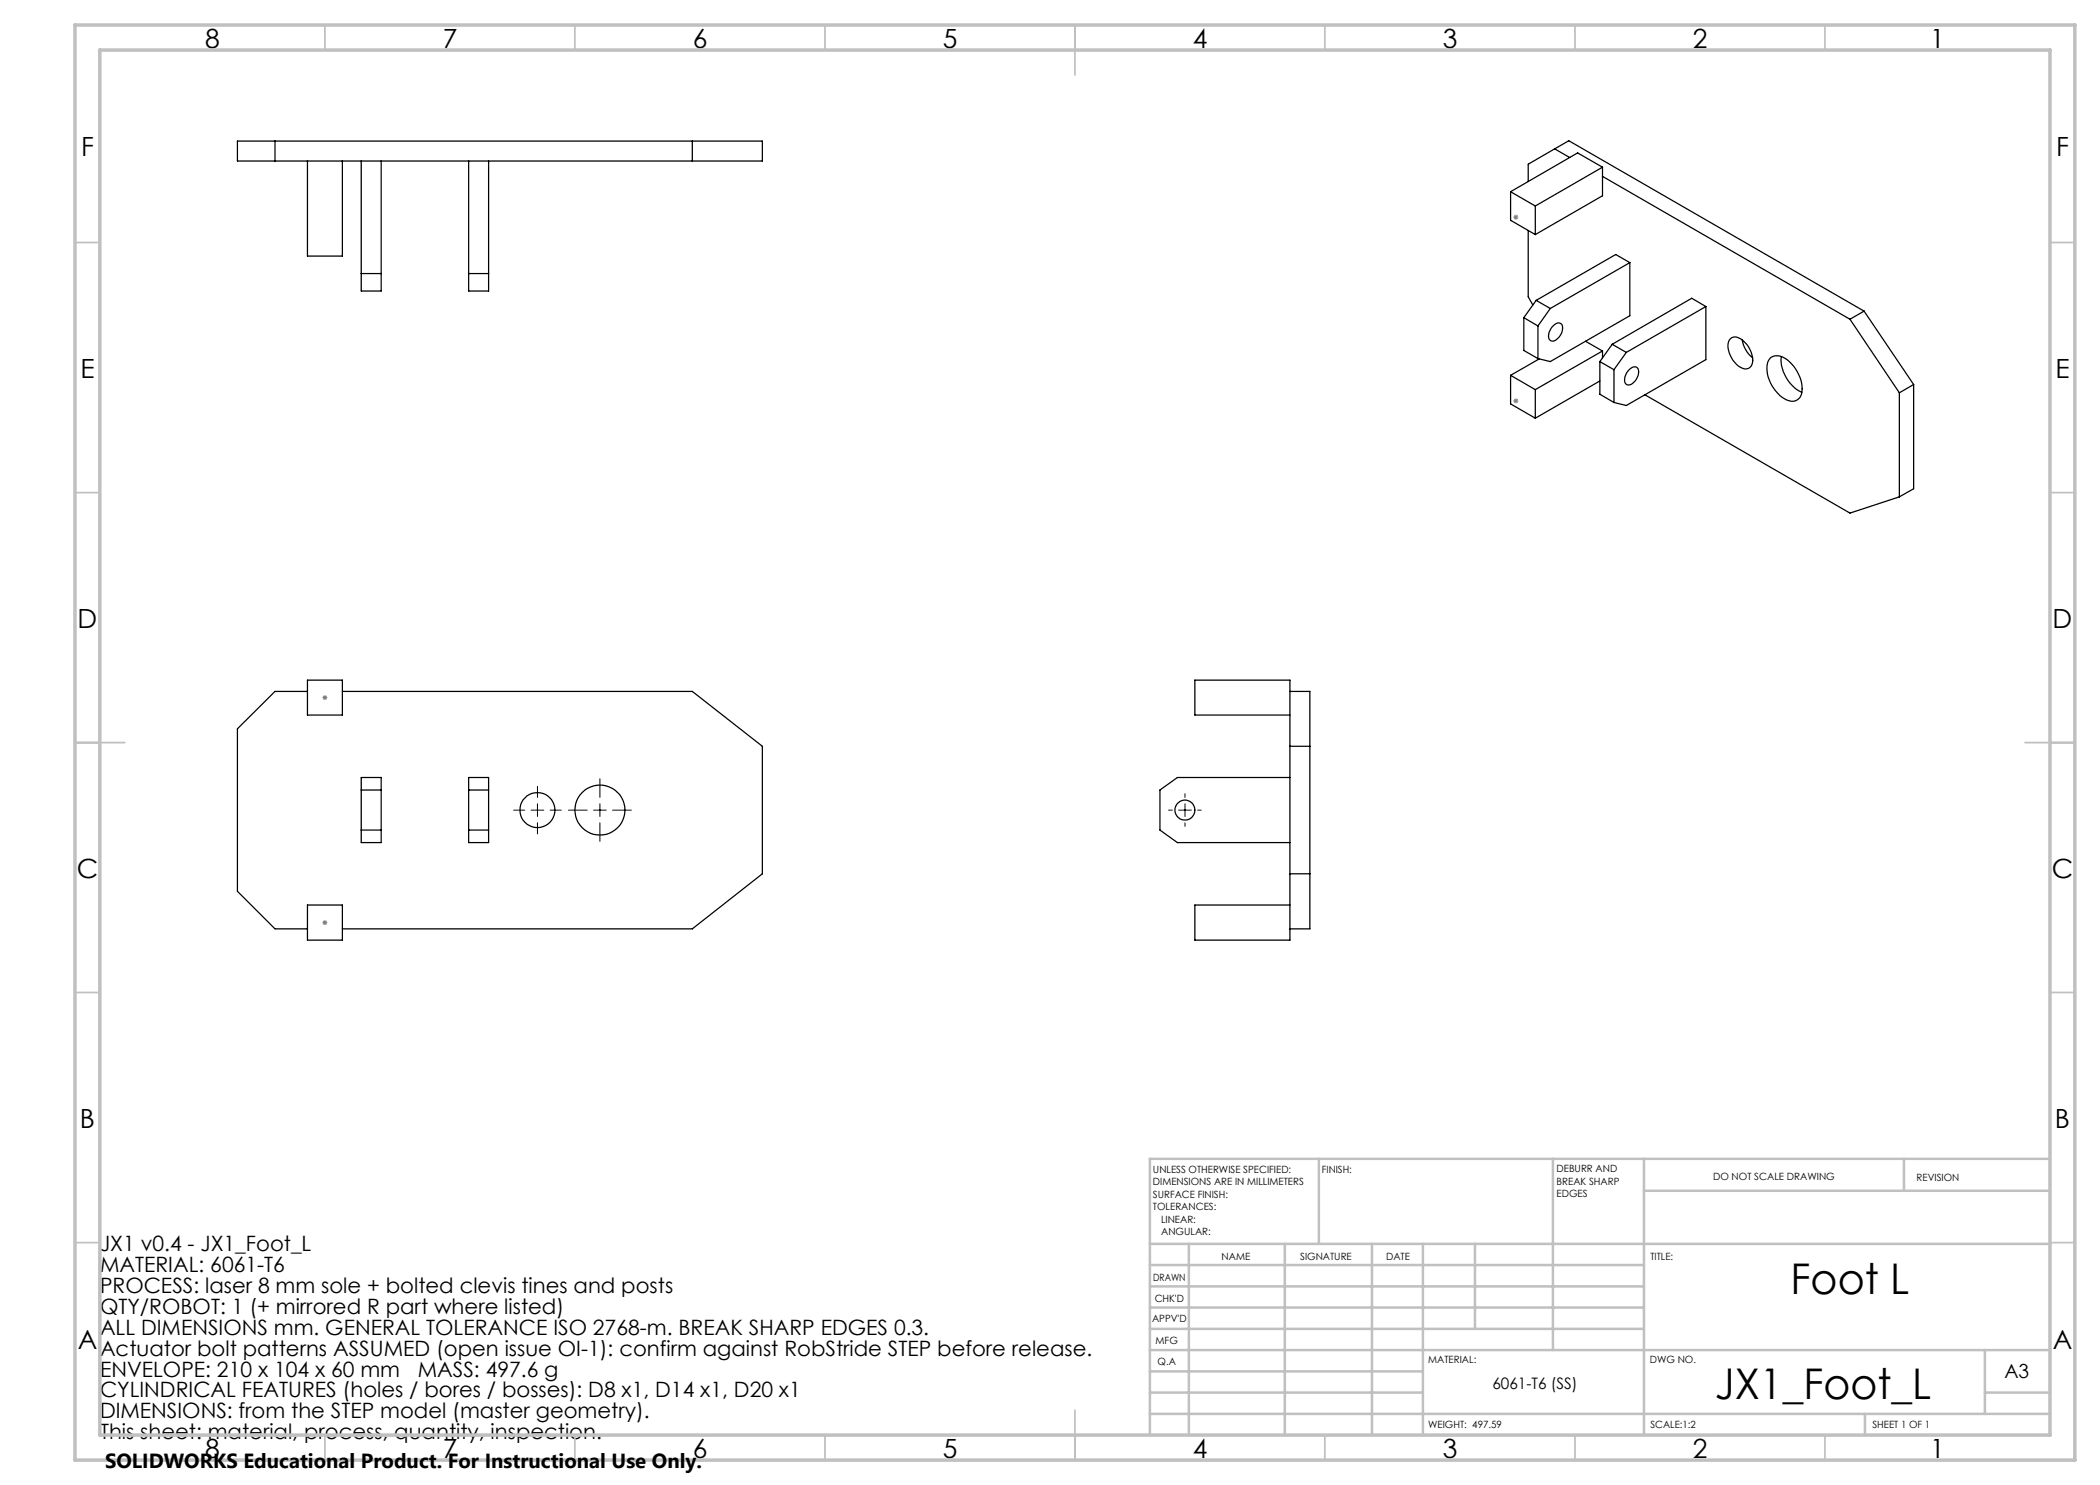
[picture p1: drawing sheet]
<svg xmlns="http://www.w3.org/2000/svg" width="420mm" height="297mm" viewBox="0 0 420 297" stroke-linecap="round" stroke-linejoin="round" font-family="sans-serif">
<g fill="none" stroke="#000" stroke-width=".25">
<path d="M47.5 28.2h105v4h-105zM55 28.2v4M61.5 32.2v19h7v-19M72.2 32.2v26h4v-26M93.7 32.2v26h4v-26M138.5 28.2v4M302.1 38.3l5 2.9M302.1 38.3v5.8l5 2.8M310.9 29.8l-5.3 3v3.5M310.9 29.8l3 1.7M310.9 29.8l2.9-1.7 59 34.1M320.5 33.4v5.8l-13.4 7.7"/>
<path d="M320.5 35.3l49.5 28.5M320.5 33.4l-13.4 7.8M320.5 33.4l-5-2.8-13.4 7.7M72.2 54.7h4M93.7 54.7h4M305.6 46.1v13.3l1 1.6M307.1 41.2v5.7M326 52.5l-2.9-1.6-15.9 9.2M326 52.5v10.6l-15.9 9.2-2.5-.6M326 52.5l-15.9 9.2M302.1 75.1v5.7l5 2.8M302.1 75.1l5 2.8"/>
<path d="M304.8 63.5l2.8 1.7M304.8 63.5v6.6l2.8 1.6M307.1 77.9v5.7M307.2 60.1l2.9 1.6M307.2 60.1l-2.4 3.4M307.6 65.2v6.5M307.8 71.8l-5.7 3.3M310.1 61.7l-2.5 3.5M310.4 65.4l.3-.3a.99 .99 0 0 1 1.3-.5 .99 .99 0 0 1 .5 1.3 2.65 2.65 0 0 1-2.1 2.3 .99 .99 0 0 1-.7-1.4zM317.1 68.3l3.4 1.9M320 72.3l2.8 1.6M320 72.3v6.5l2.8 1.7"/>
<path d="M320 76.2l-12.9 7.4M320.5 70.2v1.4M320.5 70.2l-13.4 7.7M322.4 68.9l2.9 1.6M322.4 68.9l-2.4 3.4M322.8 73.9v6.6M325.3 70.5l-2.5 3.4M325.9 73.9a.97 .97 0 0 1 1.1-.5 .97 .97 0 0 1 .7 1 2.69 2.69 0 0 1-2.1 2.6 1.34 1.34 0 0 1-.4-2.1zM329 78.9l41 23.7 9.9-3.2M341.2 61.3v10.6l-15.9 9.2-2.5-.6M341.2 61.3l-2.9-1.6-15.9 9.2M341.2 61.3l-15.9 9.2"/>
<path d="M346.1 67.8a1.49 1.49 0 0 1 2-.1 5.1 5.1 0 0 1 2.3 5.1 1.47 1.47 0 0 1-2.3 .6 5.1 5.1 0 0 1-2.4-5.1zM348.4 68a5.9 5.9 0 0 0 2.1 3.6M354.1 71.6a2.66 2.66 0 0 1 3.3 .3 7.1 7.1 0 0 1 2.8 7.2 1.96 1.96 0 0 1-2.8 .9 7.1 7.1 0 0 1-3.8-7.8zM356.3 71.3a7.4 7.4 0 0 0 4.1 7.2M370 63.8l9.9 14.8M372.8 62.2l-2.8 1.6M372.8 62.2l9.9 14.7M379.9 78.6v20.8M382.7 76.9l-2.8 1.7M382.7 76.9v20.9l-2.8 1.6M61.5 136h7v7h-7zM61.5 138.3h-6.5l-7.5 7.5v32.5l7.5 7.5h6.5"/>
<path d="M68.5 138.3h70l14 11v25.5l-14 11h-70M258 138.3h4v47.5h-4M72.2 155.5h4v13h-4zM72.2 158h4M93.7 155.5h4v13h-4zM93.7 158h4M258 155.5h-22.5l-3.5 2.5v8l3.5 2.5h22.5M258 143h-19v-7h19v52h-19v-7h19M258 149.3h4M72.2 166h4M93.7 166h4M258 174.8h4"/>
<path d="M61.5 181h7v7h-7z"/>
<circle cx="107.5" cy="162" r="3.5"/>
<circle cx="120" cy="162" r="5"/>
<circle cx="237" cy="162" r="2"/>
</g>
<g fill="none" stroke="#808080" stroke-width=".2">
<path d="M302.6 43.4h1.1M302.8 43.1l.7 .7M303.2 42.9v1.1M303.5 43.1l-.7 .7M302.8 79.8l.7 .7M303.2 79.7v1M303.5 79.8l-.7 .7M302.6 80.2h1.1M64.5 139.5h1M64.6 139.2l.7 .7M65 139v1M65.3 139.2l-.7 .7"/>
<path d="M64.5 184.5h1M64.6 184.2l.7 .7M65 184v1M65.3 184.2l-.7 .7"/>
</g>
<g fill="none" stroke="#000" stroke-width=".2">
<path d="M107.5 157.3v2.2M120 155.7v3.8M237 158.7v.8M102.7 162h2.3M106.2 162h2.6M107.5 160.8v2.5M107.5 164.6v2.2M110 162h2.3M113.7 162h3.7M118.7 162h2.5M120 160.8v2.5M120 164.6v3.7"/>
<path d="M122.5 162h3.8M233.7 162h.8M235.7 162h2.6M237 160.8v2.5M237 164.6v.7M239.5 162h.7"/>
</g>
<g fill="none" stroke="#c0c0c0" stroke-width=".35">
<path d="M65 5v5M115 5v5M165 5v5M215 5v10M265 5v5M315 5v5M365 5v5M15 48.5h5M410 48.5h5M15 98.5h5M410 98.5h5M15 148.5h10"/>
<path d="M405 148.5h10M15 198.5h5M410 198.5h5M15 248.5h5M410 248.5h5M65 287v5M115 287v5M165 287v5M215 282v10M265 287v5M315 287v5M365 287v5"/>
</g>
<g fill="none" stroke="#c0c0c0" stroke-width=".5">
<path d="M263.8 231.8v17M310.6 231.8v38.2M328.8 231.8v55.2M328.8 238.2h81.2M380.8 231.8v6.4M410 231.8h-180v55.2M230 248.8h180M230 257.3h98.8M230 253h98.8M237.8 248.8v38.2M257 248.8v38.2M274.4 248.8v38.2"/>
<path d="M284.6 248.8v38.2M295 248.8v17M230 265.8h98.8M230 261.5h98.8M230 278.5h54.6M230 274.3h54.6M230 270h180M397 278.5h13M397 270v12.8M230 282.8h180M373 282.8v4.2"/>
</g>
<path d="M15 5h400v287h-400zM20 10h390v277h-390z" fill="none" stroke="#c0c0c0" stroke-width=".7"/>
<g font-size="8.5">
<text x="358.1" y="258.8">Foot L</text>
<text x="343" y="279.7">JX1_Foot_L</text>
</g>
<g font-size="5.3">
<text x="41" y="9.5">8</text>
<text x="88.5" y="9.5">7</text>
<text x="138.5" y="9.5">6</text>
<text x="188.5" y="9.5">5</text>
<text x="238.5" y="9.5">4</text>
<text x="288.5" y="9.5">3</text>
<text x="338.5" y="9.5">2</text>
<text x="386" y="9.5">1</text>
<text x="16.2" y="31.2">F</text>
<text x="411.2" y="31.2">F</text>
<text x="16.1" y="75.5">E</text>
<text x="411.1" y="75.5">E</text>
<text x="15.5" y="125.5">D</text>
<text x="410.5" y="125.5">D</text>
<text x="15.4" y="175.5">C</text>
<text x="410.4" y="175.5">C</text>
<text x="16" y="225.5">B</text>
<text x="411" y="225.5">B</text>
<text x="15.5" y="269.7">A</text>
<text x="410.5" y="269.7">A</text>
<text x="41" y="291.5">8</text>
<text x="88.5" y="291.5">7</text>
<text x="138.5" y="291.5">6</text>
<text x="188.5" y="291.5">5</text>
<text x="238.5" y="291.5">4</text>
<text x="288.5" y="291.5">3</text>
<text x="338.5" y="291.5">2</text>
<text x="386" y="291.5">1</text>
</g>
<g font-size="4.2">
<text x="20" y="250.3">JX1 v0.4 - JX1_Foot_L</text>
<text x="20" y="254.4">MATERIAL: 6061-T6</text>
<text x="20" y="258.6">PROCESS: laser 8 mm sole + bolted clevis tines and posts</text>
<text x="20" y="262.8">QTY/ROBOT: 1 (+ mirrored R part where listed)</text>
<text x="20" y="267">ALL DIMENSIONS mm. GENERAL TOLERANCE ISO 2768-m. BREAK SHARP EDGES 0.3.</text>
<text x="20" y="271.1">Actuator bolt patterns ASSUMED (open issue OI-1): confirm against RobStride STEP before release.</text>
<text x="20" y="275.3">ENVELOPE: 210 x 104 x 60 mm</text>
<text x="83.6" y="275.3">MASS: 497.6 g</text>
<text x="20" y="279.5">CYLINDRICAL FEATURES (holes / bores / bosses): D8 x1, D14 x1, D20 x1</text>
<text x="20" y="283.7">DIMENSIONS: from the STEP model (master geometry).</text>
<text x="20" y="287.8">This sheet: material, process, quantity, inspection.</text>
</g>
<text font-size="4.1" x="21" y="293.7">SOLIDWORKS Educational Product. For Instructional Use Only.</text>
<text font-size="3.9" x="400.9" y="275.5">A3</text>
<text font-size="3.2" x="298.5" y="277.9">6061-T6 (SS)</text>
<g font-size="2">
<text x="230.6" y="234.6">UNLESS OTHERWISE SPECIFIED:</text>
<text x="230.6" y="237.1">DIMENSIONS ARE IN MILLIMETERS</text>
<text x="230.6" y="239.6">SURFACE FINISH:</text>
<text x="264.4" y="234.6">FINISH:</text>
<text x="311.3" y="234.5">DEBURR AND</text>
<text x="311.3" y="237">BREAK SHARP</text>
<text x="311.3" y="239.5">EDGES</text>
<text x="342.6" y="236">DO NOT SCALE DRAWING</text>
<text x="383.3" y="236.2">REVISION</text>
<text x="230.6" y="242.1">TOLERANCES:</text>
<text x="232.2" y="244.6">LINEAR:</text>
<text x="232.2" y="247.1">ANGULAR:</text>
<text x="244.3" y="252">NAME</text>
<text x="260" y="251.9">SIGNATURE</text>
<text x="277.2" y="251.9">DATE</text>
<text x="330.1" y="251.9">TITLE:</text>
<text x="230.6" y="256.1">DRAWN</text>
<text x="230.9" y="260.3">CHK'D</text>
<text x="230.4" y="264.4">APPV'D</text>
<text x="231.1" y="268.8">MFG</text>
<text x="231.5" y="273">Q.A</text>
<text x="285.6" y="272.5">MATERIAL:</text>
<text x="330" y="272.5">DWG NO.</text>
<text x="285.6" y="285.5">WEIGHT: 497.59</text>
<text x="330.1" y="285.6">SCALE:1:2</text>
<text x="374.5" y="285.6">SHEET 1 OF 1</text>
</g>
</svg>
